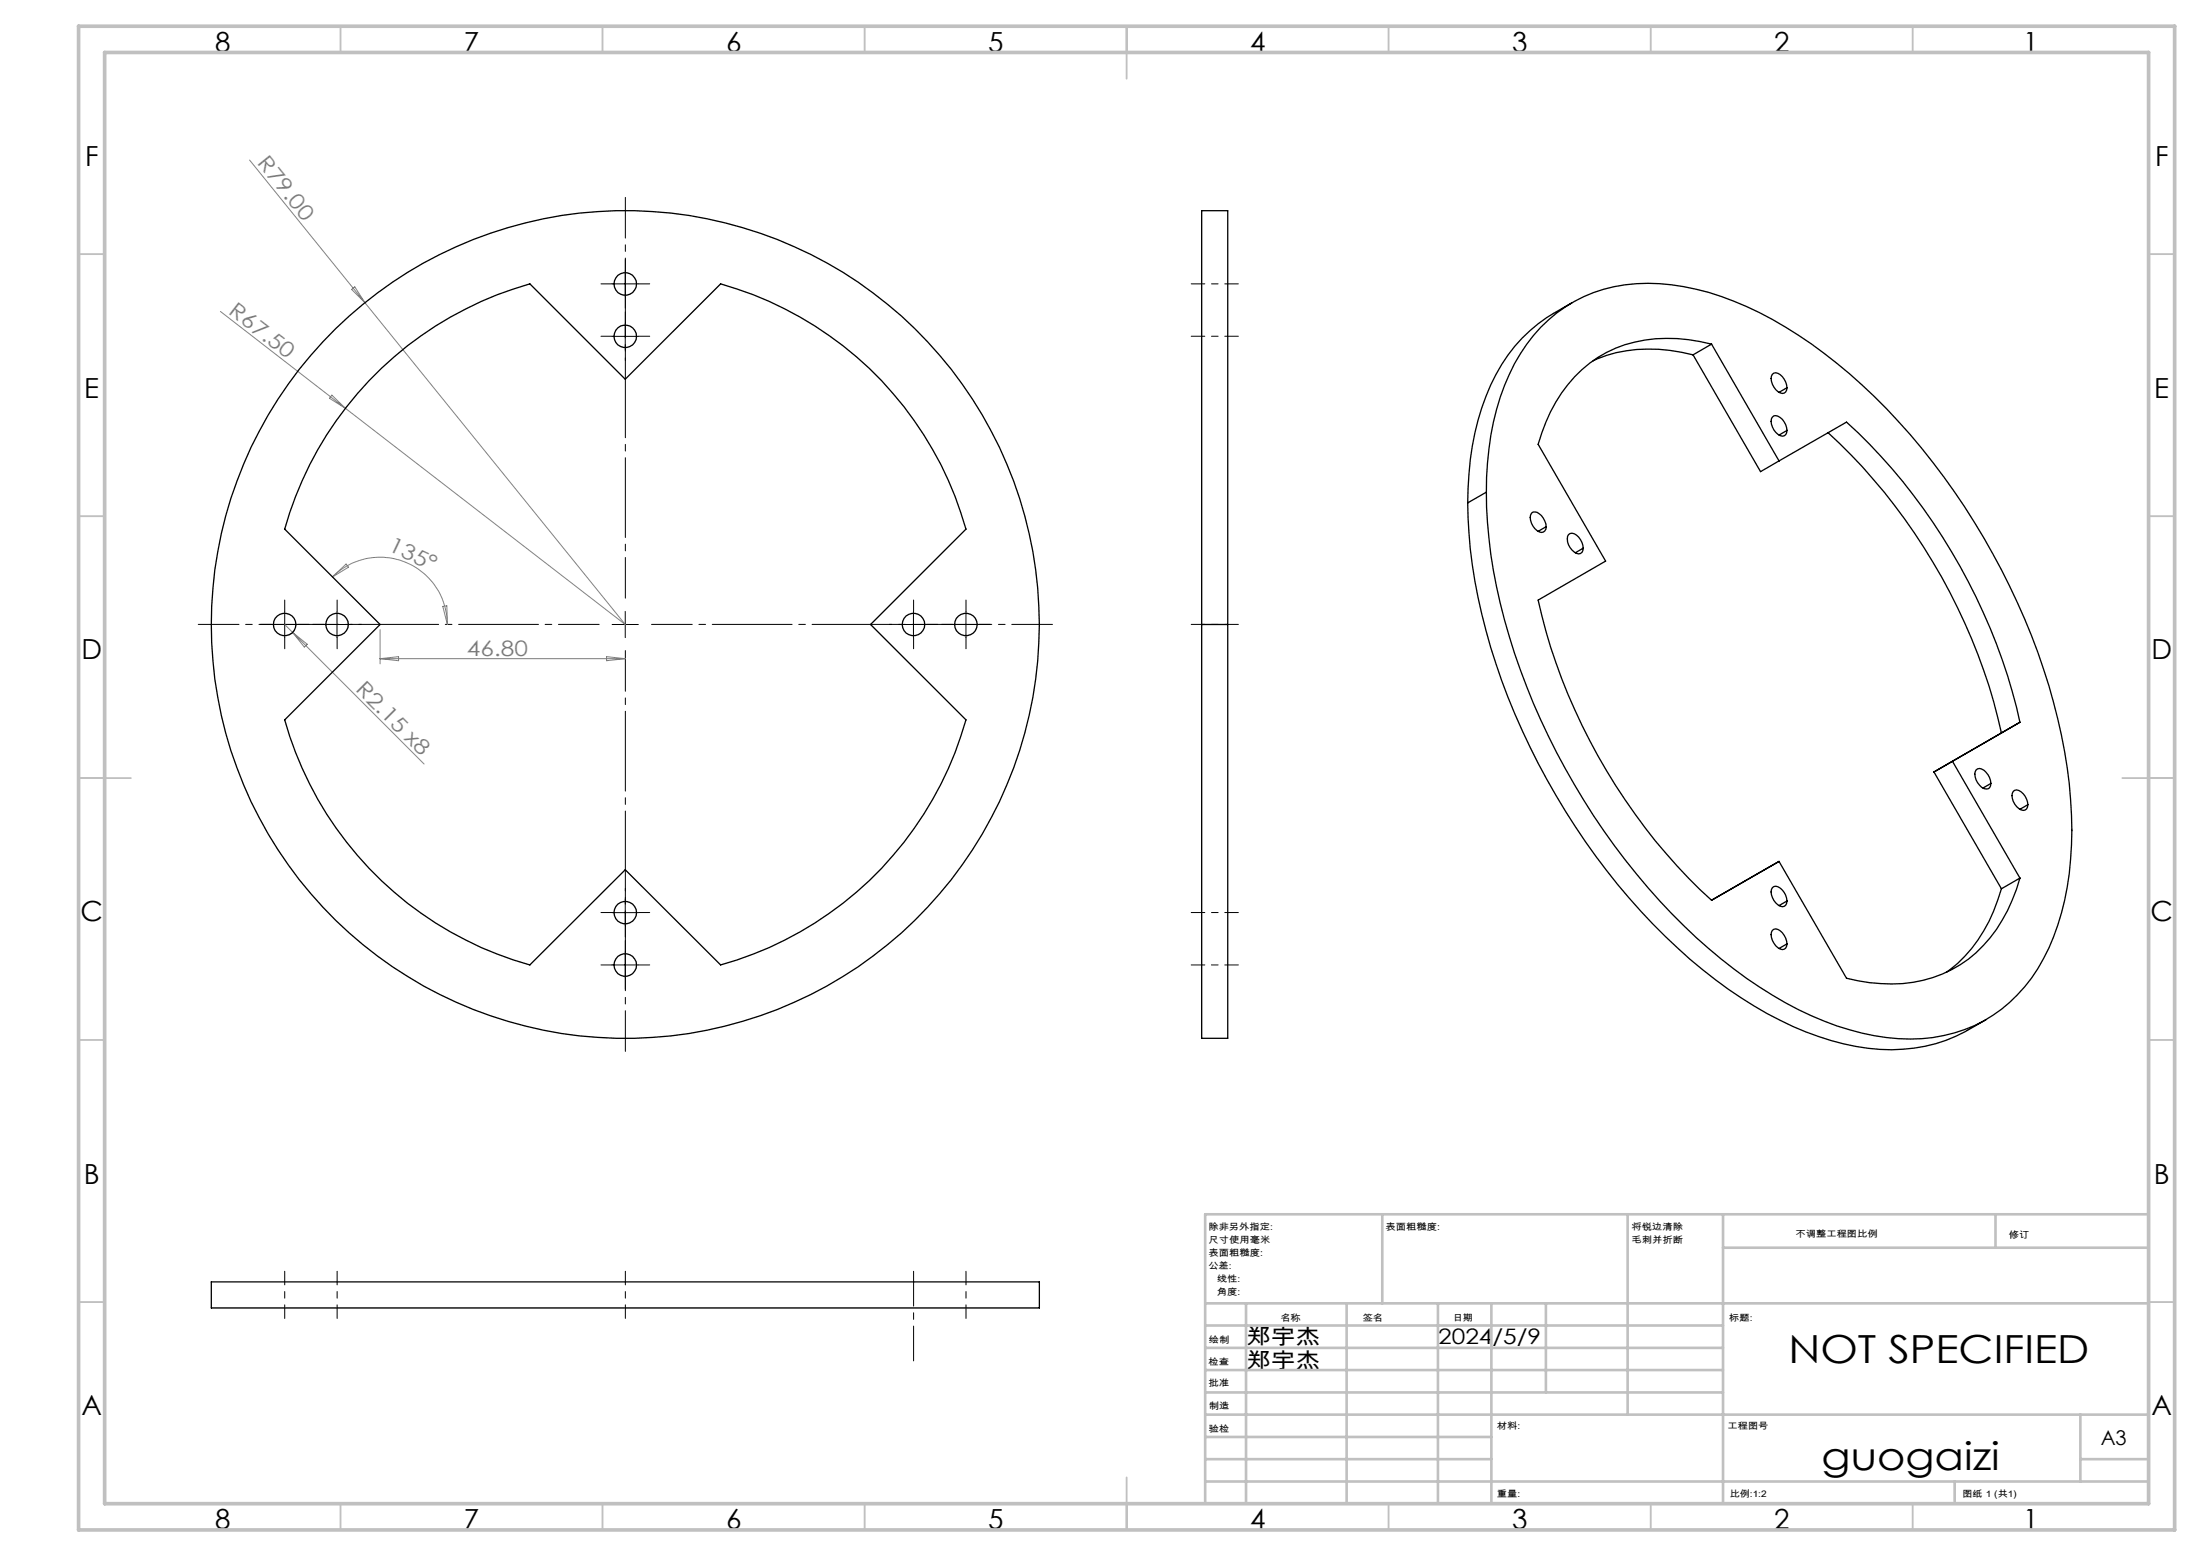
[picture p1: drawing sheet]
<svg xmlns="http://www.w3.org/2000/svg" width="420mm" height="297mm" viewBox="0 0 420 297" stroke-linecap="round" stroke-linejoin="round" font-family="sans-serif">
<g fill="none" stroke="#808080" stroke-width=".19">
<path d="M47.6 30.5l22 27.3M42.1 59.4l23.8 18.5M67.1 55.2l.6-.5 1.9 3.1zM69.6 57.8l49.7 61.4-53.4-41.3M63.3 75.4l2.6 2.5-3-1.9zM54.3 119.2l1.5 1.5M63.4 110.1a12.9 12.9 0 0 1 14-2.8 12.9 12.9 0 0 1 8 11.9M63.4 110.1l2.6-2.4 .5 .6zM84.5 115.7l.8-.1 .1 3.6zM55.8 120.7l25.1 25.1M55.8 120.7l2.8 2.3-.5 .5zM56.3 120.1a2.11 2.11 0 0 1-1.2 1.1"/>
<path d="M72.5 120.2v6.5M72.5 125.7h46.8M72.5 125.7l3.6-.4v.8zM115.7 125.3l3.6 .4-3.6 .4z"/>
</g>
<path d="M114.3 119.2h-76.5M119.3 114.2v-76.5M124.3 119.2h76.5M119.3 124.2v76.5" fill="none" stroke="#000" stroke-width=".19" stroke-dasharray="15.2 1.3 1.3 1.3" stroke-dashoffset="7.5"/>
<g fill="none" stroke="#000" stroke-width=".19" stroke-dasharray="15.2 1.3 1.3 1.3">
<path d="M116.8 54.2h-2.1M119.3 51.7v-2.2M119.3 56.7v2.1M121.8 54.2h2.2M116.8 64.2h-2.1M119.3 61.7v-2.2M119.3 66.7v2.1M121.8 64.2h2.2M51.8 119.2h-2.1M54.3 116.7v-2.2M56.8 119.2h2.2M61.8 119.2h-2.1"/>
<path d="M64.3 116.7v-2.2M66.8 119.2h2.2M171.8 119.2h-2.1M174.3 116.7v-2.2M176.8 119.2h2.2M181.8 119.2h-2.1M184.3 116.7v-2.2M186.8 119.2h2.2M54.3 121.7v2.1M64.3 121.7v2.1M174.3 121.7v2.1M184.3 121.7v2.1"/>
<path d="M116.8 174.2h-2.1M119.3 171.7v-2.2M119.3 176.7v2.1M121.8 174.2h2.2M116.8 184.2h-2.1M119.3 181.7v-2.2M119.3 186.7v2.1M121.8 184.2h2.2"/>
</g>
<path d="M236.3 54.2h-9M236.3 64.2h-9M236.3 119.2h-9M236.3 174.2h-9M236.3 184.2h-9M54.3 251.7v-9M64.3 251.7v-9M119.3 251.7v-9M184.3 251.7v-9" fill="none" stroke="#000" stroke-width=".19" stroke-dasharray="15.2 1.3 1.3 1.3" stroke-dashoffset="12.6"/>
<path d="M174.3 259.8v-17.1" fill="none" stroke="#000" stroke-width=".19" stroke-dasharray="15.2 1.3 1.3 1.3" stroke-dashoffset="8.6"/>
<g fill="none" stroke="#000" stroke-width=".19">
<path d="M116.8 54.2h5M119.3 51.7v5M116.8 64.2h5M119.3 61.7v5M51.8 119.2h5M54.3 116.7v5M61.8 119.2h5M64.3 116.7v5M116.8 119.2h5M119.3 116.7v5M171.8 119.2h5M174.3 116.7v5"/>
<path d="M181.8 119.2h5M184.3 116.7v5M116.8 174.2h5M119.3 171.7v5M116.8 184.2h5M119.3 181.7v5"/>
</g>
<g fill="none" stroke="#c0c0c0" stroke-width=".35">
<path d="M65 5v5M115 5v5M165 5v5M215 5v10M265 5v5M315 5v5M365 5v5M15 48.5h5M410 48.5h5M15 98.5h5M410 98.5h5M15 148.5h10"/>
<path d="M405 148.5h10M15 198.5h5M410 198.5h5M15 248.5h5M410 248.5h5M65 287v5M115 287v5M165 287v5M215 282v10M265 287v5M315 287v5M365 287v5"/>
</g>
<g fill="none" stroke="#c0c0c0" stroke-width=".5">
<path d="M263.8 231.8v17M310.6 231.8v38.2M328.8 231.8v55.2M328.8 238.2h81.2M380.8 231.8v6.4M410 231.8h-180v55.2M230 248.8h180M230 257.3h98.8M230 253h98.8M237.8 248.8v38.2M257 248.8v38.2M274.4 248.8v38.2"/>
<path d="M284.6 248.8v38.2M295 248.8v17M230 265.8h98.8M230 261.5h98.8M230 278.5h54.6M230 274.3h54.6M230 270h180M397 278.5h13M397 270v12.8M230 282.8h180M373 282.8v4.2"/>
</g>
<path d="M15 5h400v287h-400zM20 10h390v277h-390z" fill="none" stroke="#c0c0c0" stroke-width=".7"/>
<g fill="none" stroke="#000" stroke-width=".25">
<path d="M300 57.8a32.3 32.3 0 0 0-12.2 10 44.8 44.8 0 0 0-7.5 22.6l-.2 5.6M70.4 72.6a67.7 67.7 0 0 1 30.7-18.4l18.2 18.2 18.2-18.2a67.5 67.5 0 0 1 46.8 46.8l-18.2 18.2 18.2 18.2a67.4 67.4 0 0 1-46.8 46.8l-18.2-18.2-18.2 18.2a67.4 67.4 0 0 1-46.8-46.8l18.2-18.2-18.2-18.2a67.3 67.3 0 0 1 16.1-28.4zM294 62.5a27.9 27.9 0 0 1 22.7-8.4 53.3 53.3 0 0 1 24 8.3 108.7 108.7 0 0 1 32.2 31.4 127 127 0 0 1 21.6 52.8 69.3 69.3 0 0 1-1.1 27.6 35.3 35.3 0 0 1-9.9 17.1 28.9 28.9 0 0 1-23.5 6.7 57.8 57.8 0 0 1-24.2-9.6 114.6 114.6 0 0 1-33.6-35.7 125.8 125.8 0 0 1-17.7-46.9 69.3 69.3 0 0 1 1.1-27.6 35.8 35.8 0 0 1 8.4-15.7zM323.1 67.7a28 28 0 0 0-19.1 1.2M323.1 67.7l12.9 22.3 3.5-2M326.6 65.7a27.9 27.9 0 0 0-20 1.6 26.5 26.5 0 0 0-12.4 15.3l-.7 2.2 12.9 22.3-12.9 7.4a111.9 111.9 0 0 0 33.1 57.3M326.6 65.7l12.9 22.3M326.6 65.7l-3.5 2M338.2 71.4a1.02 1.02 0 0 1 1.5 .1 2.9 2.9 0 0 1 1 3.3 1.02 1.02 0 0 1-1.4 0 2.9 2.9 0 0 1-1.1-3.4zM338.2 79.6a1.02 1.02 0 0 1 1.5 .1 2.83 2.83 0 0 1 1 3.3 1.02 1.02 0 0 1-1.4-.1 2.87 2.87 0 0 1-1.1-3.3zM341 74l-1.5 .9M280.1 96a105.4 105.4 0 0 0 9 40.3 128.4 128.4 0 0 0 35.8 48.8 69.4 69.4 0 0 0 26.9 14.1 32.5 32.5 0 0 0 27.2-4.6"/>
<path d="M283.6 93.9l-3.5 2.1M292.2 98a1.07 1.07 0 0 1 1.5 .1 3.2 3.2 0 0 1 1.3 2.9 .97 .97 0 0 1-1.7 .3 2.9 2.9 0 0 1-1.1-3.3zM339.5 88l12.9-7.4a112 112 0 0 1 33 57.3M341 82.2l-1.5 .8M348.8 82.6a112.3 112.3 0 0 1 33.1 57.3l3.5-2M229.3 119.2v-79h5v79M229.3 119.2v79h5v-79M229.3 119.2h5M295 100.5l-1.5 .9M299.3 102.1a1.07 1.07 0 0 1 1.5 0 2.9 2.9 0 0 1 1.1 3.3 1.02 1.02 0 0 1-1.5 0 2.85 2.85 0 0 1-1.1-3.3zM302.1 104.6l-1.5 .9M385.4 137.9l-16.4 9.5 12.9 22.2"/>
<path d="M372.6 145.3l12.8 22.3M377.1 147a1.21 1.21 0 0 1 1.9 .4 2.58 2.58 0 0 1 .7 3 1.28 1.28 0 0 1-1.9-.5 2.58 2.58 0 0 1-.7-2.9zM379.9 149.5l-1.5 .9M384.2 151.1a1.02 1.02 0 0 1 1.5 0 2.87 2.87 0 0 1 1 3.3 1.02 1.02 0 0 1-1.5-.1 2.83 2.83 0 0 1-1-3.2zM387 153.6l-1.6 .9M338.2 177.6a1.02 1.02 0 0 1 1.5 .1 2.9 2.9 0 0 1 1 3.3 1.02 1.02 0 0 1-1.4-.1 2.9 2.9 0 0 1-1.1-3.3zM338.2 169.4a1.02 1.02 0 0 1 1.5 .1 2.83 2.83 0 0 1 1 3.3 1.02 1.02 0 0 1-1.4-.1 2.87 2.87 0 0 1-1.1-3.3zM339.5 164.4l12.9 22.3a29.1 29.1 0 0 0 18.3-.8 25.1 25.1 0 0 0 13.3-14.1l1.4-4.2M339.5 164.4l-12.9 7.4M341 172l-1.5 .9M381.9 169.6a28.3 28.3 0 0 1-10.5 16M385.4 167.6l-3.5 2"/>
<path d="M341 180.2l-1.5 .8M40.3 244.7h158v5h-158z"/>
<circle cx="119.3" cy="54.2" r="2.15"/>
<circle cx="119.3" cy="64.2" r="2.15"/>
<circle cx="54.3" cy="119.2" r="2.15"/>
<circle cx="64.3" cy="119.2" r="2.15"/>
<circle cx="119.3" cy="119.2" r="79"/>
<circle cx="174.3" cy="119.2" r="2.15"/>
<circle cx="184.3" cy="119.2" r="2.15"/>
<circle cx="119.3" cy="174.2" r="2.15"/>
<circle cx="119.3" cy="184.2" r="2.15"/>
</g>
<g font-size="7.4">
<text x="341.3" y="260.1">NOT SPECIFIED</text>
<text x="347.6" y="280.5">guogaizi</text>
</g>
<g font-size="5.3">
<text x="41" y="9.9">8</text>
<text x="88.5" y="9.9">7</text>
<text x="138.5" y="9.9">6</text>
<text x="188.5" y="9.9">5</text>
<text x="238.5" y="9.9">4</text>
<text x="288.5" y="9.9">3</text>
<text x="338.5" y="9.9">2</text>
<text x="386" y="9.9">1</text>
<text x="16.2" y="31.7">F</text>
<text x="411.2" y="31.7">F</text>
<text x="16.1" y="75.9">E</text>
<text x="411.1" y="75.9">E</text>
<text x="15.5" y="125.9">D</text>
<text x="410.5" y="125.9">D</text>
<text x="15.4" y="175.9">C</text>
<text x="410.4" y="175.9">C</text>
<text x="16" y="225.9">B</text>
<text x="411" y="225.9">B</text>
<text x="15.5" y="270.2">A</text>
<text x="410.5" y="270.2">A</text>
<text x="41" y="291.9">8</text>
<text x="88.5" y="291.9">7</text>
<text x="138.5" y="291.9">6</text>
<text x="188.5" y="291.9">5</text>
<text x="238.5" y="291.9">4</text>
<text x="288.5" y="291.9">3</text>
<text x="338.5" y="291.9">2</text>
<text x="386" y="291.9">1</text>
</g>
<g font-size="4.1" fill="#808080">
<text x="48.9" y="31.2" transform="rotate(51 48.9 31.2)">R79.00</text>
<text x="43.4" y="59.8" transform="rotate(38 43.4 59.8)">R67.50</text>
<text x="73.9" y="105" transform="rotate(25 73.9 105)">135°</text>
<text x="89.1" y="125.1">46.80</text>
<text x="67.7" y="131.8" transform="rotate(45 67.7 131.8)">R2.15 x8</text>
</g>
<g font-size="4.1">
<text x="237.9" y="256.6">郑宇杰</text>
<text x="274.5" y="256.6">2024/5/9</text>
<text x="237.9" y="261.1">郑宇杰</text>
</g>
<text font-size="3.9" x="400.9" y="275.8">A3</text>
<g font-size="1.7">
<text x="230.6" y="234.8">除非另外指定:</text>
<text x="230.6" y="237.3">尺寸使用毫米</text>
<text x="230.6" y="239.8">表面粗糙度:</text>
<text x="264.4" y="234.8">表面粗糙度:</text>
<text x="311.3" y="234.7">将锐边清除</text>
<text x="311.3" y="237.2">毛刺并折断</text>
<text x="342.6" y="236.2">不调整工程图比例</text>
<text x="383.3" y="236.4">修订</text>
<text x="230.6" y="242.3">公差:</text>
<text x="232.2" y="244.8">线性:</text>
<text x="232.2" y="247.3">角度:</text>
<text x="230.7" y="256.3">绘制</text>
<text x="244.3" y="252.2">名称</text>
<text x="260" y="252.1">签名</text>
<text x="277.2" y="252.1">日期</text>
<text x="330" y="252.1">标题:</text>
<text x="230.6" y="260.5">检查</text>
<text x="230.6" y="264.5">批准</text>
<text x="230.7" y="269">制造</text>
<text x="230.7" y="273.3">验检</text>
<text x="285.6" y="272.7">材料:</text>
<text x="329.6" y="272.7">工程图号</text>
<text x="285.6" y="285.7">重量:</text>
<text x="330.1" y="285.8">比例:1:2</text>
<text x="374.5" y="285.8">图纸 1 (共1)</text>
</g>
</svg>
